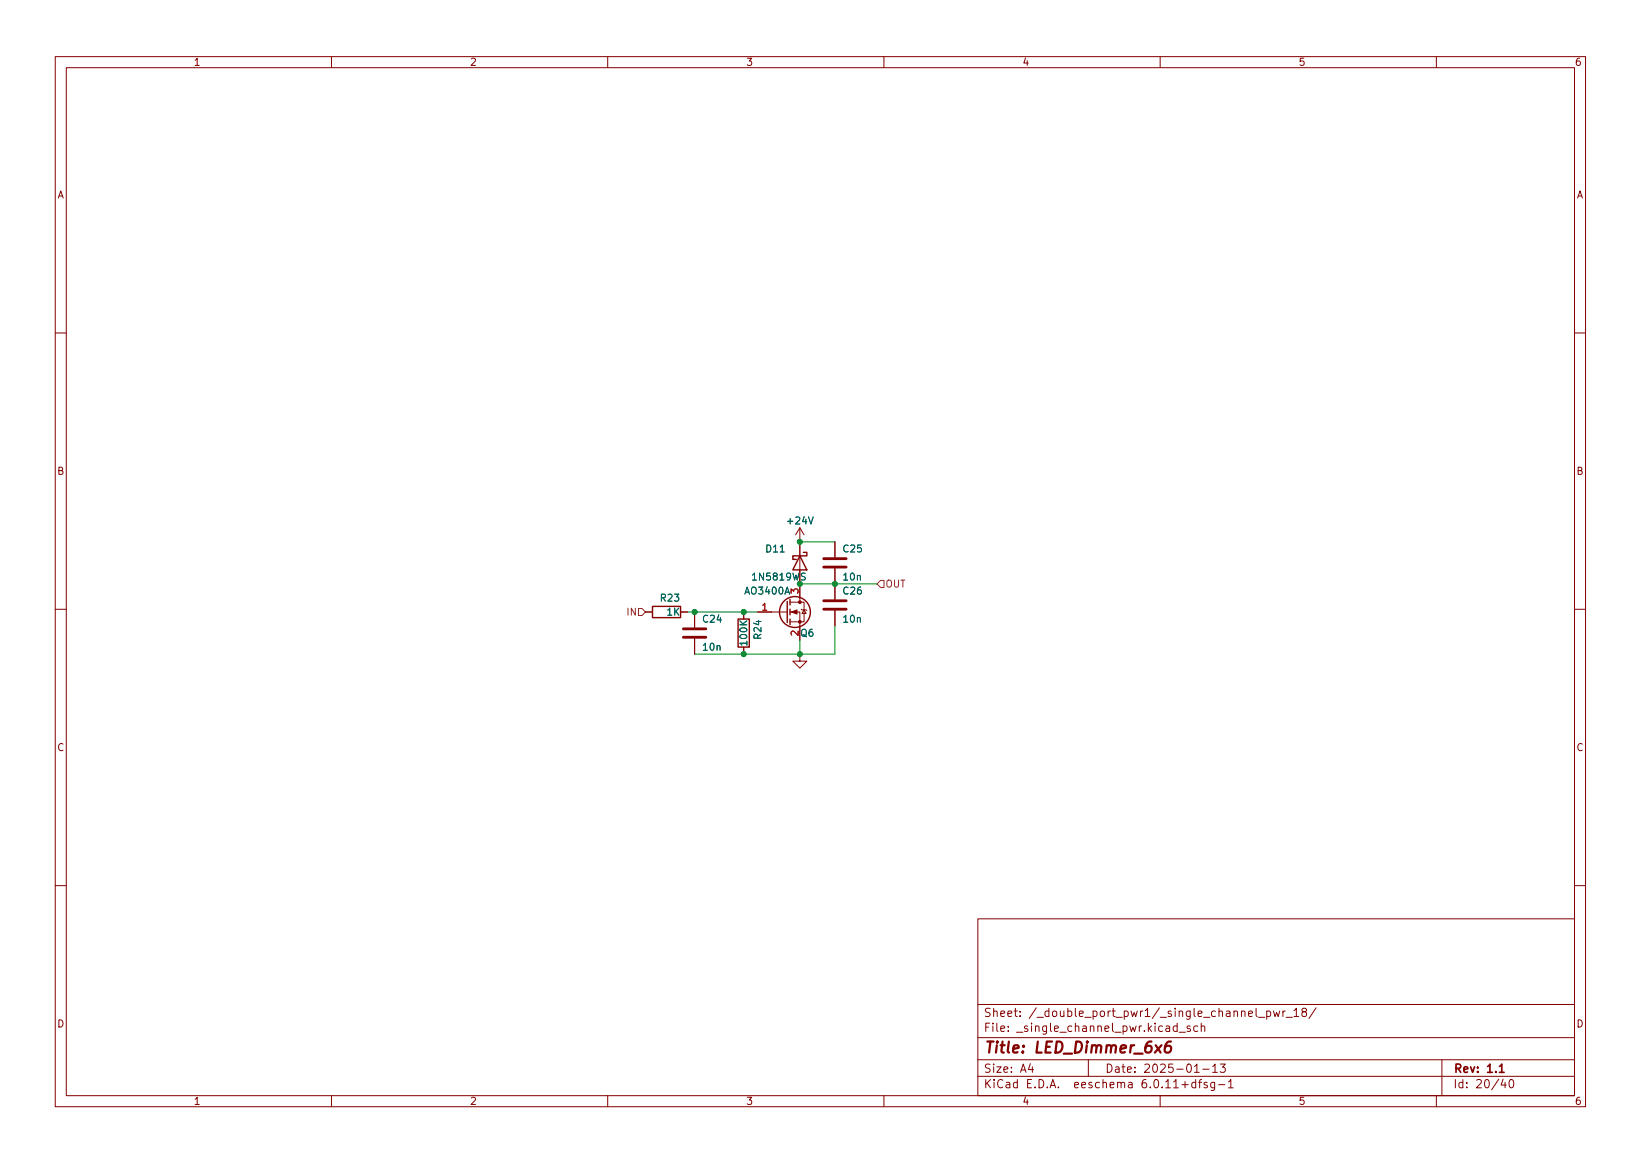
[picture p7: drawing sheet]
<svg xmlns="http://www.w3.org/2000/svg" width="297mm" height="210mm" viewBox="0 0 297 210" stroke-linecap="round" stroke-linejoin="round" font-family="sans-serif">
<g fill="none" stroke="#840000" stroke-width=".18">
<path d="M10 10.2h277v190.1h-277zM12 12.2h273v186.1h-273zM60 10.2v2M110 10.2v2M160 10.2v2M210 10.2v2M260 10.2v2M10 60.2h2M285 60.2h2M144.8 95.5v13.5M144.8 95.5l-.8 1.3M144.8 95.5l.7 1.3"/>
<path d="M151.1 98v2.8M10 110.2h2M116.8 110.7h1.3M123.2 110.7h1.3M125.7 110.7v2.8M125.7 115.6v2.8M134.6 110.7v1.3M134.6 117.1v1.3M137.2 110.7h5.3M143 110.7h1.8v5.1M143 109h2.5v3.5h-2.5M144.8 118.4v1.2h1.2l-1.2 1.3-1.3-1.3h1.3"/>
<path d="M145 110.2l.2 .2h.7l.1 .1M145.5 110.4l.4 .6h-.7zM151.1 102.9v5.6M151.1 110.5v2.8M285 110.2h2M10 160.2h2M177 166.3h108v32h-108zM285 160.2h2M60 198.3v2M110 198.3v2M160 198.3v2M177 194.8h108"/>
<path d="M177 191.8h108M177 187.8h108M177 181.8h108M182.5 186.5v.1M182.5 185.7v.1M184.6 183.8v.1M184.6 183v.1M197 191.8v3M204.3 195.9h.6v.9M204.9 196.2l-.5 .1a.29 .29 0 0 0-.2 .2 .29 .29 0 0 0 .2 .3h.5M210 198.3v2M213.4 186.8h1.2"/>
<path d="M215.4 185.7l-.3-.1-.2 .2v.3l.5 .1v.4h-.5M216.8 185.7l-.4-.1-.3 .3v.4l.1 .3h.6M217.4 185.8l.2-.2 .4 .1 .1 .9M217.4 185.1v1.5M217.7 193.5h1.2M219.5 193l.4-.5v1.5M219.5 194h.9M220.6 196.3h1.1M220.9 192.5h.9l-.5 .6 .4 .1v.7l-.2 .1h-.4l-.2-.1M222.4 195.8l.4-.5v1.5M222.4 196.8h.8M229.3 183l.4-.1 .3 .3v.4l-.1 .3h-.6"/>
<path d="M230.5 182.9l.3 1 .3-.7 .3 .7 .2-1M232.2 182.9v1M232.6 182.9l-.2 .1-.2 .2M232.8 184.1h1.1M234.2 182.9l.4-.5v1.5M234.2 183.9h.9M235.9 183.1l-.3-.3 .1-.2 .2-.2 .5 .1 .1 .2-.1 .2-.6 .2-.2 .3 .1 .4 .2 .1h.5l.1-.3v-.2l-.3-.3M238.2 182.4l-1.3 1.9M260 198.3v2M261 191.8v6.5M273.4 195.4l.1-.1a.8 .8 0 0 1 .5 .8 .8 .8 0 0 1-.5 .7 .99 .99 0 0 1-.1-1.4z"/>
</g>
<path d="M123.7 115.3h4.1M123.7 113.8h4.1M149.1 102.6h4.1M149.1 101.1h4.1M149.1 110.2h4.1M149.1 108.7h4.1" fill="none" stroke="#840000" stroke-width=".51"/>
<g fill="none" stroke="#840000" stroke-width=".25">
<path d="M145.4 99.9h.6v.7h-2.5v.6h.6M118.1 109.7h5.1v2.1h-5.1zM133.6 112h2v5.1h-2zM142.5 108.8v3.8M143 108.5v1M143 110.2v1M143 112v1M144.8 100.6l1.2 2.5h-2.5z"/>
<circle cx="143.9" cy="110.7" r="2.79"/>
</g>
<g fill="#840000" stroke="#840000" stroke-width=".18">
<path d="M143.3 110.7l1-.3v.7z"/>
<circle cx="144.8" cy="112.5" r=".25"/>
<circle cx="144.8" cy="109" r=".25"/>
</g>
<path d="M141.2 99.9h.8M146.4 93.5l.4 1.3 .4-1.3M142.1 107.5l.4-1.3 .4 1.3M145.8 103.8l-.5-.1-.2 .1v.4l.5 .2 .2 .3-.3 .3-.5-.1" fill="none" stroke="#006464" stroke-width=".18"/>
<path d="M115.6 110.1h.6l.6 .6-.6 .7h-.6zM159.4 105h.6v1.3h-.6l-.7-.6z" fill="none" stroke="#725600" stroke-width=".18"/>
<path d="M144.8 98h6.3M124.5 110.7h12.7M144.8 105.7h13.9M144.8 115.8v2.6M151.1 113.3v5.1h-25.4" fill="none" stroke="#009600" stroke-width=".18"/>
<g fill="#009600" stroke="#009600" stroke-width=".18">
<circle cx="134.6" cy="110.7" r=".46"/>
<circle cx="144.8" cy="98" r=".46"/>
<circle cx="134.6" cy="118.4" r=".46"/>
<circle cx="144.8" cy="118.4" r=".46"/>
<circle cx="125.7" cy="110.7" r=".46"/>
<circle cx="144.8" cy="105.7" r=".46"/>
<circle cx="151.1" cy="105.7" r=".46"/>
</g>
<g font-size="2.8" fill="#840000">
<text x="178" y="191.2">Title:</text>
<text x="187.3" y="191.2">LED_Dimmer_6x6</text>
</g>
<g font-size="2.1" fill="#840000">
<text x="178" y="184.5">Sheet:</text>
<text x="186.2" y="184.5">/_double_port_pwr1/_single_channel_pwr_18/</text>
<text x="178" y="187.2">File:</text>
<text x="184.4" y="187.2">_single_channel_pwr.kicad_sch</text>
<text x="178" y="197.4">KiCad</text>
<text x="178" y="194.6">Size:</text>
<text x="184.7" y="194.6">A4</text>
<text x="185.7" y="197.4">E.D.A.</text>
<text x="194.6" y="197.4">eeschema</text>
<text x="200" y="194.6">Date:</text>
<text x="207" y="197.4">6.0.11+dfsg-1</text>
<text x="207" y="194.6">2025-01-13</text>
<text x="263" y="194.6">Rev:</text>
<text x="263" y="197.4">Id:</text>
<text x="267.1" y="197.4">20/40</text>
<text x="269.1" y="194.6">1.1</text>
</g>
<g font-size="1.8" fill="#840000">
<text x="35" y="12.3">1</text>
<text x="85" y="12.3">2</text>
<text x="135" y="12.3">3</text>
<text x="185" y="12.3">4</text>
<text x="235" y="12.3">5</text>
<text x="285" y="12.3">6</text>
<text x="10.4" y="36.3">A</text>
<text x="285.4" y="36.3">A</text>
<text x="10.3" y="86.3">B</text>
<text x="285.3" y="86.3">B</text>
<text x="10.3" y="136.3">C</text>
<text x="285.3" y="136.3">C</text>
<text x="10.3" y="186.3">D</text>
<text x="285.3" y="186.3">D</text>
<text x="35" y="200.3">1</text>
<text x="85" y="200.3">2</text>
<text x="135" y="200.3">3</text>
<text x="185" y="200.3">4</text>
<text x="235" y="200.3">5</text>
<text x="285" y="200.3">6</text>
</g>
<g font-size="1.8" fill="#006464">
<text x="142.2" y="95.3">+24V</text>
<text x="138.4" y="100.3">D11</text>
<text x="152.4" y="100.3">C25</text>
<text x="134.6" y="108">AO3400A</text>
<text x="135.9" y="105.4">1N5819WS</text>
<text x="152.4" y="105.4">10n</text>
<text x="152.4" y="108">C26</text>
<text x="119.3" y="109.2">R23</text>
<text x="120.6" y="111.8">1K</text>
<text x="127" y="113">C24</text>
<text x="152.4" y="113">10n</text>
<text x="127" y="118.1">10n</text>
<text x="135.6" y="117.1" transform="rotate(-90 135.6 117.1)">100K</text>
<text x="138.2" y="115.9" transform="rotate(-90 138.2 115.9)">R24</text>
<text x="144.8" y="115.6">Q6</text>
</g>
<g font-size="1.8" fill="#a90000">
<text x="144.5" y="107.6" transform="rotate(-90 144.5 107.6)">3</text>
<text x="137.7" y="110.5">1</text>
<text x="144.5" y="115.2" transform="rotate(-90 144.5 115.2)">2</text>
</g>
<g font-size="1.8" fill="#725600">
<text x="160.2" y="106.7">OUT</text>
<text x="113.3" y="111.8">IN</text>
</g>
</svg>
